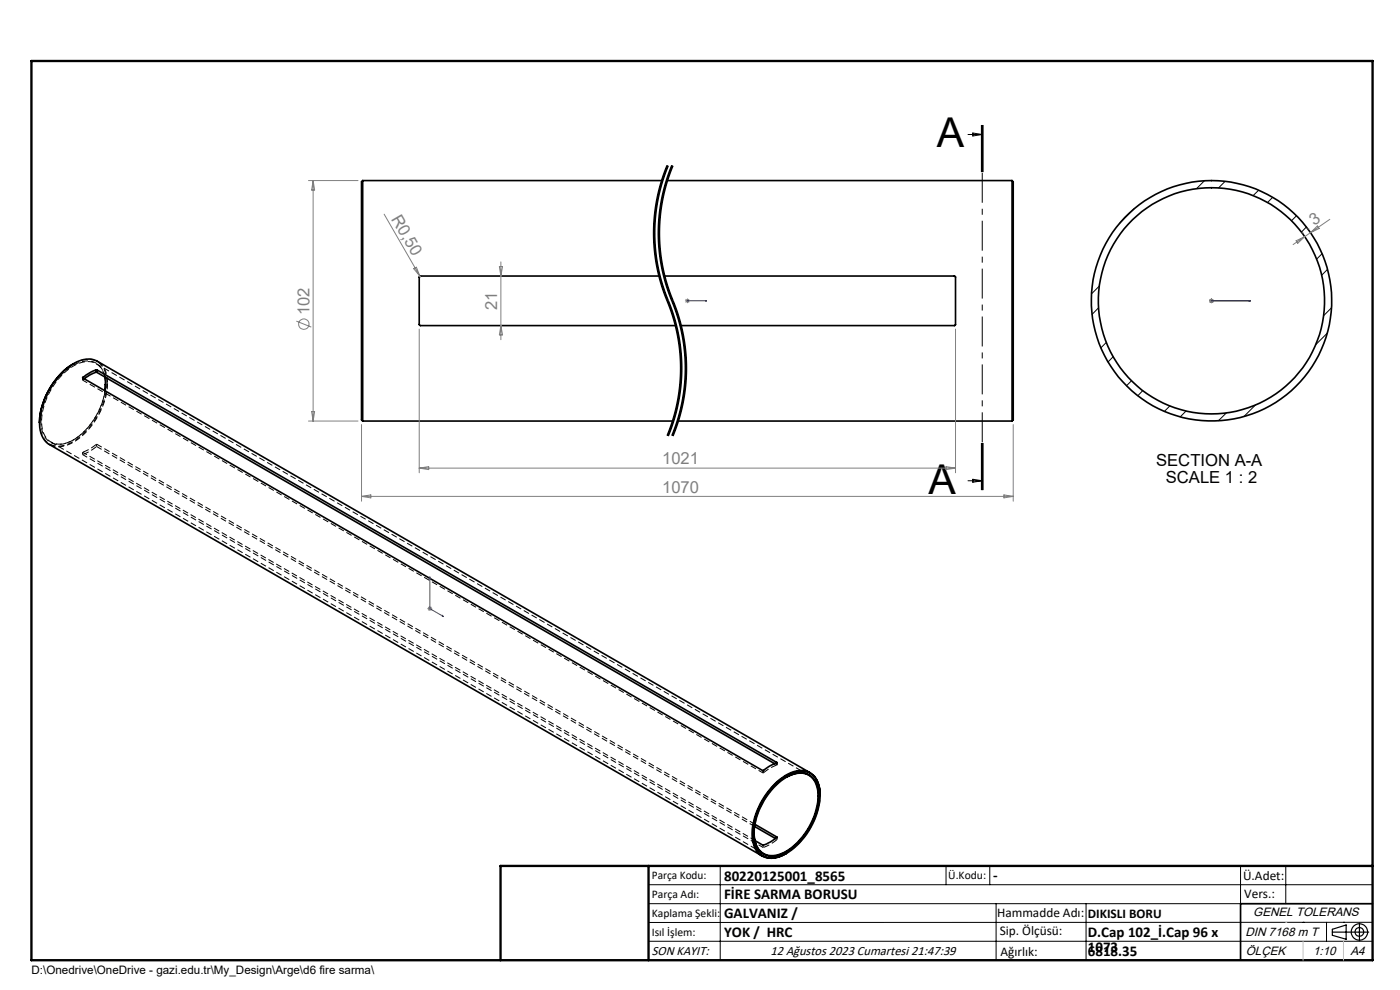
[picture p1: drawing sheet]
<svg xmlns="http://www.w3.org/2000/svg" width="297mm" height="210mm" viewBox="0 0 297 210" stroke-linecap="round" stroke-linejoin="round" font-family="sans-serif">
<g fill="none" stroke="#000" stroke-width=".35">
<path d="M76.9 38.3v51M76.9 38.3a.95 .95 0 0 0-.2 1.1v49.1a.64 .64 0 0 0 .2 .8M76.9 38.3h63.6M141.5 38.3h73.2M214.7 38.3v51M214.7 38.3a.95 .95 0 0 1 .2 1.1v49.1a.64 .64 0 0 1-.2 .8M139.9 58.6h-50.8l-.2 .1v10.2l.3 .2h54.2M140.9 58.6h61.6l.2 .1v10.2l-.2 .2h-58.1M15.6 77.1a15.8 15.8 0 0 0-7.2 12.5M20.4 78.4h.1M20.4 78.4l-1.1 .5-1.7 1.2M20.4 78.9l-1.4 .7-1.1 .8"/>
<path d="M20.4 78.9l.1 .1M20.4 78.4v.5M20.5 78.4l144.3 83.3M20.5 79l143.8 83M20.5 78.4v.6M22.2 79.9l.2 1-.1 2 .1-1.4M17.6 80.1v.1M17.6 80.2l144.2 83.3 1.6-1.1 1.4-.6M76.9 89.3h65.9M143.8 89.3h70.9M160.1 175.3l4.4 2.6M160.2 174.9l4.7 2.7a8.8 8.8 0 0 1-3 1.7l-1.8-1"/>
<path d="M164.7 166.5a7.3 7.3 0 0 1 6.2-2.5 4.5 4.5 0 0 1 2.8 4.8 15.1 15.1 0 0 1-7.3 12.1 4 4 0 0 1-5.9-1.5 10.7 10.7 0 0 1 1.2-8.9l1.4-2.2zM164.8 161.7v.1M164.9 165.9a7.2 7.2 0 0 1 6.3-2.2 4.4 4.4 0 0 1 2.8 4.3 15.1 15.1 0 0 1-8.5 13.7 4 4 0 0 1-5.8-3.8 15.5 15.5 0 0 1 5.2-12zM166.8 164.9a4.4 4.4 0 0 1 5.6 .2 6.9 6.9 0 0 1 .7 6.6 14.2 14.2 0 0 1-7.4 9.4 3.8 3.8 0 0 1-5.7-3.4v-1M171.9 163.9l-151.2-87.2a5.1 5.1 0 0 0-5.2 .5 15.5 15.5 0 0 0-7.1 13.5 4.6 4.6 0 0 0 2.1 3.6l151.2 87.3M174 168.7a4.7 4.7 0 0 0-3.4-5.2 8.6 8.6 0 0 0-6.9 3.5 14.8 14.8 0 0 0-4 11.6 4 4 0 0 0 5.7 3.1l1.4-.7M291.2 191.7h-28v12"/>
<circle cx="257" cy="63.8" r="25.5"/>
<circle cx="257" cy="63.8" r="24"/>
</g>
<g fill="none" stroke="#000" stroke-width=".21">
<path d="M140 39.1l-.6 2.6-.6 3.4M141.5 35l-1.5 4.1M141.6 35.1a38 38 0 0 0 .8 30.7 37.3 37.3 0 0 1-.8 26.7M141.8 35.2l-.3 .8a37.1 37.1 0 0 0-2.4 10M142.5 35a37.5 37.5 0 0 0-2.7 10.1M142.6 35.1a38 38 0 0 0 .8 30.7 37.3 37.3 0 0 1-.8 26.7M142.8 35.2l-.3 .8a37.1 37.1 0 0 0-2.4 10M205.4 28.5h3M206.4 28.2l2 .3-2 .3zM208.2 26.5v10M208.4 26.5v10M208.6 26.5v10"/>
<path d="M255.5 38.3l-1.6 1.7M259.9 38.5l-1.4 1.4M138.7 52.1l.4 3.4 .9 4.2M138.8 45.1a37.4 37.4 0 0 0-.1 7M139.1 46l-.1 4.3 .3 4.3M139.3 54.6l.5 2.5M139.7 52.1a38.1 38.1 0 0 0 3.1 12.6M139.8 57.1l.8 3.4 1 2.8M139.8 45.1a37.4 37.4 0 0 0-.1 7M140 59.8l.4 1.2a51.8 51.8 0 0 1 3.4 11.1l.5 4.3v3.4M140.1 46l-.1 4.3 .3 4.3M140.3 54.6l.5 2.5"/>
<path d="M140.8 57.1l.8 3.4 2.1 5.7 1 3.3M240.6 44.2l-3.1 3.2M267 40.3l-1.1 1.2M270 41.9l-1.1 1.1M275 45.8l-1 1M277.1 48.1l-1 1.1M280.5 53.8l-1.2 1.2M281.6 57.1l-1.2 1.3M141.6 63.3l.2 .4zM141.8 63.7l1.2 3.3 .7 2.5M142.8 64.7a37.1 37.1 0 0 1 2.5 15.1M143.7 69.5l.2 .8"/>
<path d="M143.9 70.4l.6 4.2M144.3 79.8a37.1 37.1 0 0 1-2.8 12.6M144.5 74.7a37.5 37.5 0 0 1-.5 10.3M144.7 69.5l.2 .8M144.9 70.4l.6 4.2M145.3 79.8a37.1 37.1 0 0 1-2.5 11.8M145.5 74.7l.2 5.2-.7 5.1M233 65.3l-1.3 1.4M233.2 60.7l-1.6 1.6M234.7 72.6l-1.2 1.2M236.1 75.7l-1 1.1M281.6 70.7l-2.5 2.4"/>
<path d="M282.5 65.3l-1.7 1.6M142.8 91.6l-.3 .8M143.5 87.6l-1.7 4.9M144 85l-.5 2.6M144.5 87.6l-1.7 4.9M145 85l-.5 2.6M208.2 94v10M208.4 94v10M208.6 94v10zM240 80.8l-1 1M242.4 82.9l-1 1.1M248.2 86.1l-1.2 1.2"/>
<path d="M251.6 87.2l-1.2 1.2M260.2 87.6l-1.7 1.6M266.3 85.9l-2.4 2.5M205.4 102h3M206.4 101.7l2 .3-2 .3zM137.6 187.7h153.6M137.6 191.7h153.6M137.6 199.7h153.6M152.8 183.7v20M200.7 183.7v4M210 183.7v4M211.3 191.7v12"/>
<path d="M230.4 191.7v12M263.2 183.7v20M272.8 183.7v8M276.4 195.6h.1M281.4 195.6v4.1M285 195.6h.1M291.2 195.6l-153.6 .1"/>
</g>
<path d="M174 168.6a15.9 15.9 0 0 1-7.2 12.5" fill="none" stroke="#000" stroke-width=".21" stroke-dasharray="1.3 .6" stroke-dashoffset=".8" stroke-linecap="butt"/>
<g fill="none" stroke="#000" stroke-width=".21" stroke-dasharray="1.3 .6" stroke-linecap="butt">
<path d="M10.5 94.3a5.2 5.2 0 0 0 5.6-.8 16.1 16.1 0 0 0 6.7-12.2M10.8 93.8l151.2 87.2M15.5 93.3h.1M17.5 96.4v-.5M17.6 80.1v.5M17.6 80.6v.1M17.6 80.7v-.5M17.6 80.2v.4M17.9 80.3l-.3 .3M20.5 94.7l139.6 80.6M20.5 94.2l139.7 80.6M20.5 94.7v-.5"/>
<path d="M160 176.6v.1M161.8 163.9h.2M161.8 163.4v.5M161.9 179.8v-.5M162 163.9v-.5M164.5 177.9l.4 .2M164.8 162.2l-.4-.2M164.8 162.3v-.1M164.8 161.8v.5M164.8 162.2v-.4M164.8 162.3v-.5M164.9 178.1v-.5"/>
<path d="M166.9 164.8l-.1 .1M171.6 164.4l-151.2-87.3"/>
</g>
<path d="M17.5 96.4l1.5-.7 1.5-1M17.5 95.9a9 9 0 0 0 3-1.7M22.8 81.3a5 5 0 0 0-2.1-4.7M162 163.9l1.4-1 1.4-.6M164.9 178.1l-1.5 1-1.5 .7" fill="none" stroke="#000" stroke-width=".21" stroke-dasharray="1.3 .6" stroke-dashoffset="-.1" stroke-linecap="butt"/>
<path d="M15.5 77.2a4.8 4.8 0 0 1 5.6-.1 5.5 5.5 0 0 1 1.6 4.2M161.9 179.8l-144.4-83.4" fill="none" stroke="#000" stroke-width=".21" stroke-dasharray="1.3 .6" stroke-dashoffset=".1" stroke-linecap="butt"/>
<path d="M17.6 80.7l144.2 83.2M160.2 178.3l-142.7-82.4M166.8 164.9a15 15 0 0 0-6.8 11.8" fill="none" stroke="#000" stroke-width=".21" stroke-dasharray="1.3 .6" stroke-dashoffset=".2" stroke-linecap="butt"/>
<path d="M22.3 82.9a14.8 14.8 0 0 1-7.7 10.9 3.8 3.8 0 0 1-5.7-3.4 14.5 14.5 0 0 1 7.4-13.2 3.8 3.8 0 0 1 5.7 1.9l.2 .8" fill="none" stroke="#000" stroke-width=".21" stroke-dasharray="1.3 .6" stroke-dashoffset="-.2" stroke-linecap="butt"/>
<path d="M22.7 81.3a15.5 15.5 0 0 1-7.9 12.7 4 4 0 0 1-5.9-1.7l-.4-1.1-.1-1.7" fill="none" stroke="#000" stroke-width=".21" stroke-dasharray="1.3 .6" stroke-dashoffset=".3" stroke-linecap="butt"/>
<path d="M22.4 81.5a4.4 4.4 0 0 0-3.4-4.9 8.6 8.6 0 0 0-6.7 3.7 14 14 0 0 0-3.5 10.7 3.8 3.8 0 0 0 5.7 2.8 14.8 14.8 0 0 0 7.8-10.9" fill="none" stroke="#000" stroke-width=".21" stroke-dasharray="1.3 .6" stroke-dashoffset=".7" stroke-linecap="butt"/>
<g fill="none" stroke="#808080" stroke-width=".21">
<path d="M65.4 38.3h10.6M66.4 38.3v51M66.4 38.3l.3 2h-.6zM81.5 45.4l7.6 13.2M87.8 57l.5-.3 .8 1.9zM89.1 58.6l.1 .2M105.9 56.5h.7l-.3 2.1zM106.3 55.6v16.5M275 51.1l1.8-.9-1.5 1.4zM276.2 49.4h.1M277.5 48.5h.1M278 49.3l-3.7 2.6"/>
<path d="M278 49.3l1.5-1.4 .4 .6zM282.1 46.5l-4.1 2.8M62.9 68.1l3.1 1.3M88.9 69.8v30.5M106.3 69.1l.3 1.9h-.7zM145.3 63.8h1M145.5 63.5l.7 .7M145.8 63.3v1M146.2 63.5l-.7 .7M202.7 69.8v30.5M256.5 63.8h1M256.6 63.5l.8 .7"/>
<path d="M257 63.3v1M257.4 63.5l-.8 .7M65.4 89.3h10.6M66.1 87.3h.6l-.3 2zM76.7 90.1v16.2M88.9 99.3h113.8M88.9 99.3l2-.3v.6zM200.7 99l2 .3-2 .3zM214.9 90.1v16.2M76.7 105.3h138.2M76.7 105.3l2-.3v.6zM213 105l1.9 .3-1.9 .3z"/>
<path d="M90.7 129.1h1M90.8 128.8l.7 .7M91.2 128.6v1M91.5 128.8l-.7 .7"/>
<circle cx="64.4" cy="68.8" r="1.11"/>
</g>
<path d="M141.6 35.1a37.3 37.3 0 0 0 0 28.7M142.6 35.1a37.3 37.3 0 0 0 0 28.7M141.6 63.8a37.3 37.3 0 0 1 0 28.7M142.6 63.8a37.3 37.3 0 0 1 0 28.7" fill="none" stroke="#000" stroke-width=".21" stroke-dasharray="6.3 1.3 1.3 1.3" stroke-dashoffset="3.7" stroke-linecap="butt"/>
<g fill="none" stroke="#000" stroke-width=".25">
<path d="M282.6 197.7h7.8M282.6 197.1l3-.9v3l-3-.8zM288.4 195.8v3.8M106.2 203.7h185"/>
<circle cx="288.4" cy="197.7" r="1.74"/>
<circle cx="288.4" cy="197.7" r=".93"/>
</g>
<path d="M145.7 63.8h.2zM145.8 63.8h.1M145.8 63.8h4.2M150 63.8h-.4h.4M256.9 63.8h.2zM257 63.8h.1M257 63.8h8.3M265.3 63.8h-.4h.4M91.2 122.3l.1 .4-.2-.1zM91.2 122.3v6.8l2.9 1.7M93.8 130.6l.3 .2-.3-.1z" fill="none" stroke="#00f" stroke-width=".21"/>
<path d="M208.4 26.5v77.5" fill="none" stroke="#000" stroke-width=".21" stroke-dasharray="6.3 1.3 1.3 1.3" stroke-linecap="butt"/>
<path d="M6.7 12.9h284.5v190.8h-284.5zM137.6 183.7v20M291.2 183.7h-185v20" fill="none" stroke="#000" stroke-width=".5"/>
<path d="M276.4 199.7v4M285 199.7v4" fill="none" stroke="#c0c0c0" stroke-width=".21"/>
<path d="M272.8 195.6h.1" fill="none" stroke="#c0c0c0" stroke-width=".25"/>
<g fill="#00f">
<path d="M149.6 63.8h.4zM145.7 63.8h.2z"/>
<path d="M93.8 130.6l.3 .2-.3-.1zM91.2 122.3l.1 .4-.2-.1z"/>
<path d="M256.9 63.8h.2zM264.9 63.8h.4zM256.9 63.8h.2zM264.9 63.8h.4z"/>
</g>
<g font-size="8.7">
<text x="198.8" y="31.2">A</text>
<text x="197" y="104.8">A</text>
</g>
<g font-size="3.5" fill="#808080">
<text x="82.9" y="46.4" transform="rotate(60 82.9 46.4)">R0,50</text>
<text x="278.8" y="47.8" transform="rotate(-35 278.8 47.8)">3</text>
<text x="105.5" y="65.7" transform="rotate(-90 105.5 65.7)">21</text>
<text x="65.7" y="66.9" transform="rotate(-90 65.7 66.9)">102</text>
<text x="140.5" y="98.5">1021</text>
<text x="140.5" y="104.5">1070</text>
</g>
<g font-size="3.5">
<text x="245.3" y="98.9">SECTION A-A</text>
<text x="247.3" y="102.4">SCALE 1 : 2</text>
</g>
<g font-size="3.2">
<text x="153.6" y="186.8">80220125001_8565</text>
<text x="153.6" y="190.8">FİRE SARMA BORUSU</text>
<text x="210.7" y="186.6">-</text>
<text x="153.6" y="194.8">GALVANIZ /</text>
<text x="153.6" y="198.8">YOK / HRC</text>
<text x="230.8" y="198.7">D.Cap 102_İ.Cap 96 x</text>
<text x="230.8" y="201.9">1073</text>
<text x="230.8" y="202.8">6818.35</text>
</g>
<g font-size="2.8">
<text x="263.7" y="186.7">Ü.Adet:</text>
<text x="263.9" y="190.5">Vers.:</text>
<text x="211.5" y="194.5">Hammadde Adı:</text>
<text x="230.8" y="194.7">DIKISLI BORU</text>
<text x="138.3" y="202.6">SON KAYIT:</text>
<text x="163.5" y="202.6">12 Ağustos 2023 Cumartesi 21:47:39</text>
<text x="212.1" y="198.4">Sip. Ölçüsü:</text>
<text x="212.2" y="202.7">Ağırlık:</text>
</g>
<g font-size="2.6">
<text x="265.9" y="194.4">GENEL TOLERANS</text>
<text x="264.2" y="198.5">DIN 7168 m T</text>
<text x="264.3" y="202.6">ÖLÇEK</text>
<text x="278.5" y="202.6">1:10</text>
<text x="286.5" y="202.6">A4</text>
</g>
<g font-size="2.5">
<text x="138.3" y="186.4">Parça Kodu:</text>
<text x="138.3" y="190.5">Parça Adı:</text>
<text x="201.2" y="186.5">Ü.Kodu:</text>
<text x="138.3" y="194.5">Kaplama Şekli:</text>
<text x="138.3" y="198.6">Isıl İşlem:</text>
<text x="6.7" y="206.7">D:\Onedrive\OneDrive - gazi.edu.tr\My_Design\Arge\d6 fire sarma\</text>
</g>
</svg>
